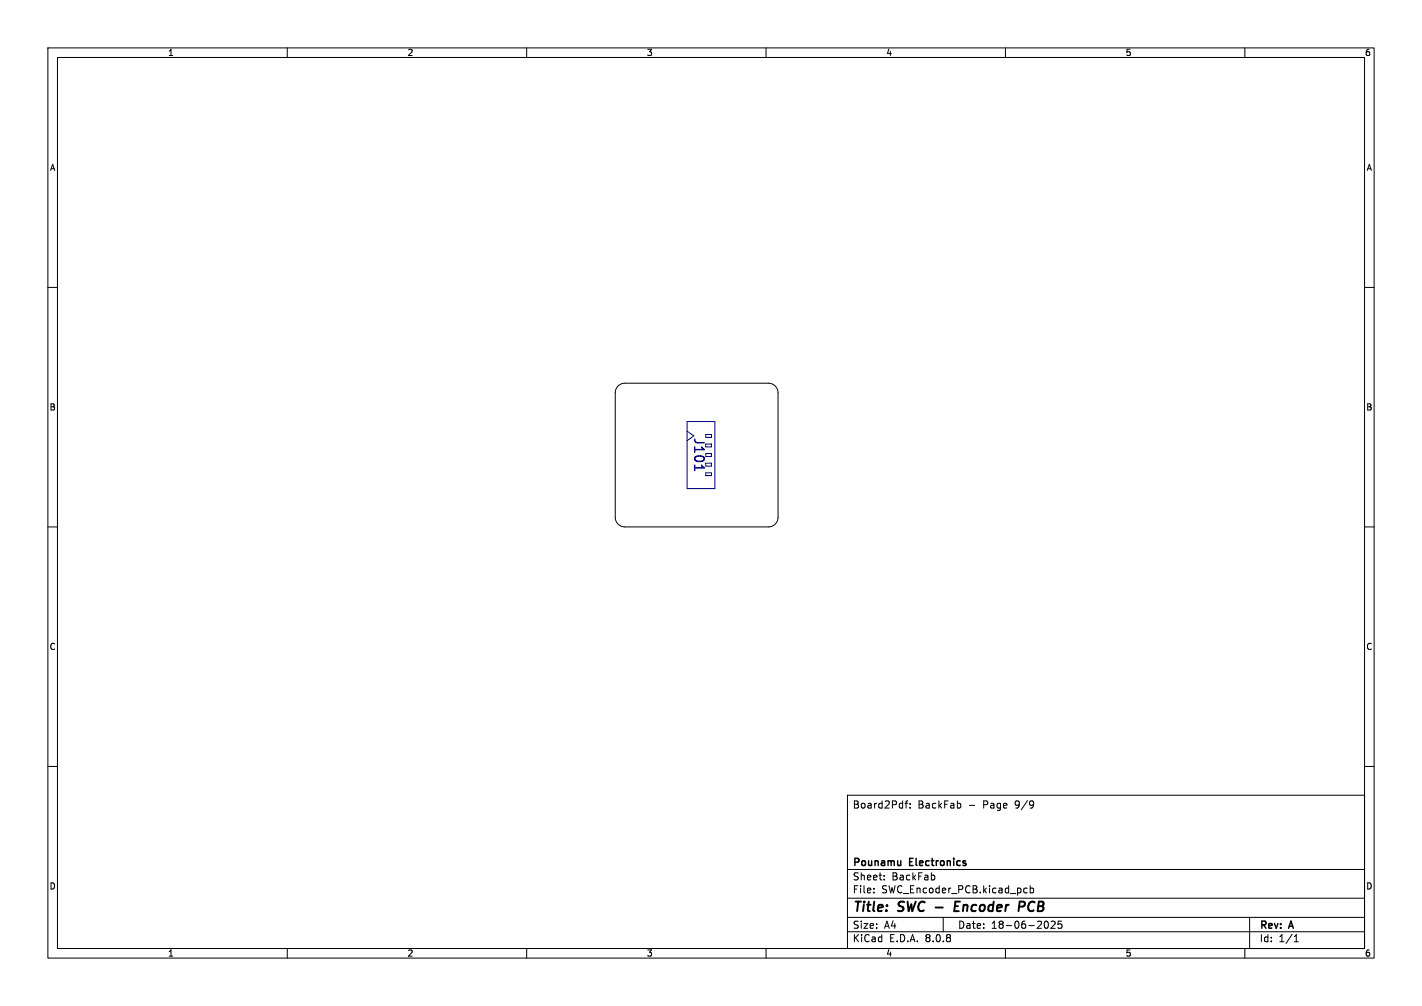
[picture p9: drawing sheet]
<svg xmlns="http://www.w3.org/2000/svg" width="297mm" height="210mm" viewBox="0 0 297 210" stroke-linecap="round" stroke-linejoin="round" font-family="sans-serif">
<g fill="none" stroke="#000" stroke-width=".21">
<path d="M10 10h277v190h-277zM12 12h273v186h-273zM60 10v2M110 10v2M160 10v2M210 10v2M260 10v2M10 60h2M285 60h2M129.1 80.6l.6-.4 .8-.2h30a2 2 0 0 1 2 2v26a2 2 0 0 1-2 2h-30a2 2 0 0 1-2-2v-26l.2-.8zM10 110h2M285 110h2"/>
<path d="M10 160h2M285 160h2M177 166h108v32h-108zM189 167.7h.6M189.6 167.2l-.4 .2v1.3M190.1 168.6v.1M190.1 167.8v.1M200.5 167.8l.2 .2-.2 .6M215.7 167.3h.1a1.26 1.26 0 0 1-.1 1.3M215.9 167.8l-.2 .3M60 198v2M110 198v2"/>
<path d="M160 198v2M177 194.5h108M177 191.5h108M177 187.5h108M177 181.5h108M182.5 186.3v.1M182.5 185.5v.1M184.7 183.6v.1M184.7 182.8v.1M195.1 182.8l.1 .2-.1 .6M197 191.5v3M210 198v2"/>
<path d="M214 186.3h.5M214 185.5h.5M215.2 185.5l.4-.1 .3 .3-.2 .6h-.5M215.2 184.9v1.5M218.3 192.4l.2-.1a.8 .8 0 0 1 .5 .7 .8 .8 0 0 1-.5 .8l-.2-.1M219.5 192.4l.6-.1 .3 .4-.9 1.1h.9M221.7 192.3h-.7v.7l.2-.1h.5l.1 .3-.1 .5-.2 .1-.5-.1M260 198v2M261 191.5v6.5M270.3 196.6h.9M270.3 195.5l.4-.4v1.5"/>
</g>
<path d="M199.4 189.2h.7M200.5 188.2h-.9l-.3 2h1M213 188.2l.9 .1a.58 .58 0 0 1-.3 1h-.8" fill="none" stroke="#000" stroke-width=".4"/>
<path d="M188.1 179.7v1M188.1 180.5v.1" fill="none" stroke="#000" stroke-width=".3"/>
<path d="M145.1 97.1v1.1M146.8 97.5l.3 .2h-2" fill="none" stroke="#000080" stroke-width=".3"/>
<path d="M143.5 88h5.8v14h-5.8zM143.5 90l1.4 1-1.4 1M147.4 90.7h1.2v.6h-1.2M147.4 92.7h1.2v.6h-1.2M147.4 94.7h1.2v.6h-1.2M147.4 96.7h1.2v.6h-1.2M147.4 98.7h1.2v.6h-1.2z" fill="none" stroke="#000080" stroke-width=".21"/>
<text font-size="2.8" fill="#000080" x="144.6" y="91.1" transform="rotate(90 144.6 91.1)">J101</text>
<g font-size="2.8">
<text x="178" y="190.9">Title:</text>
<text x="187.7" y="190.9">SWC -</text>
<text x="201" y="190.9">Encoder</text>
<text x="215.2" y="190.9">PCB</text>
</g>
<g font-size="2.1">
<text x="178" y="169">Board2Pdf:</text>
<text x="191.7" y="169">BackFab</text>
<text x="202.3" y="169">-</text>
<text x="205.5" y="169">Page</text>
<text x="212.2" y="169">9/9</text>
<text x="178" y="184">Sheet:</text>
<text x="178" y="181.2">Pounamu</text>
<text x="186.2" y="184">BackFab</text>
<text x="190" y="181.2">Electronics</text>
<text x="178" y="186.7">File:</text>
<text x="184.1" y="186.7">SWC_Encoder_PCB.kicad_pcb</text>
<text x="178" y="196.9">KiCad</text>
<text x="178" y="194.1">Size:</text>
<text x="184.7" y="194.1">A4</text>
<text x="185.7" y="196.9">E.D.A.</text>
<text x="193.3" y="196.9">8.0.8</text>
<text x="200" y="194.1">Date:</text>
<text x="207" y="194.1">18-06-2025</text>
<text x="263" y="194.3">Rev:</text>
<text x="263" y="196.9">Id:</text>
<text x="267.1" y="196.9">1/1</text>
<text x="269.4" y="194.3">A</text>
</g>
<g font-size="1.8">
<text x="35" y="11.9">1</text>
<text x="85" y="11.9">2</text>
<text x="135" y="11.9">3</text>
<text x="185" y="11.9">4</text>
<text x="235" y="11.9">5</text>
<text x="285" y="11.9">6</text>
<text x="10.3" y="35.9">A</text>
<text x="285.4" y="35.9">A</text>
<text x="10.3" y="85.9">B</text>
<text x="285.3" y="85.9">B</text>
<text x="10.3" y="135.9">C</text>
<text x="285.3" y="135.9">C</text>
<text x="10.3" y="185.9">D</text>
<text x="285.3" y="185.9">D</text>
<text x="35" y="199.9">1</text>
<text x="85" y="199.9">2</text>
<text x="135" y="199.9">3</text>
<text x="185" y="199.9">4</text>
<text x="235" y="199.9">5</text>
<text x="285" y="199.9">6</text>
</g>
</svg>
